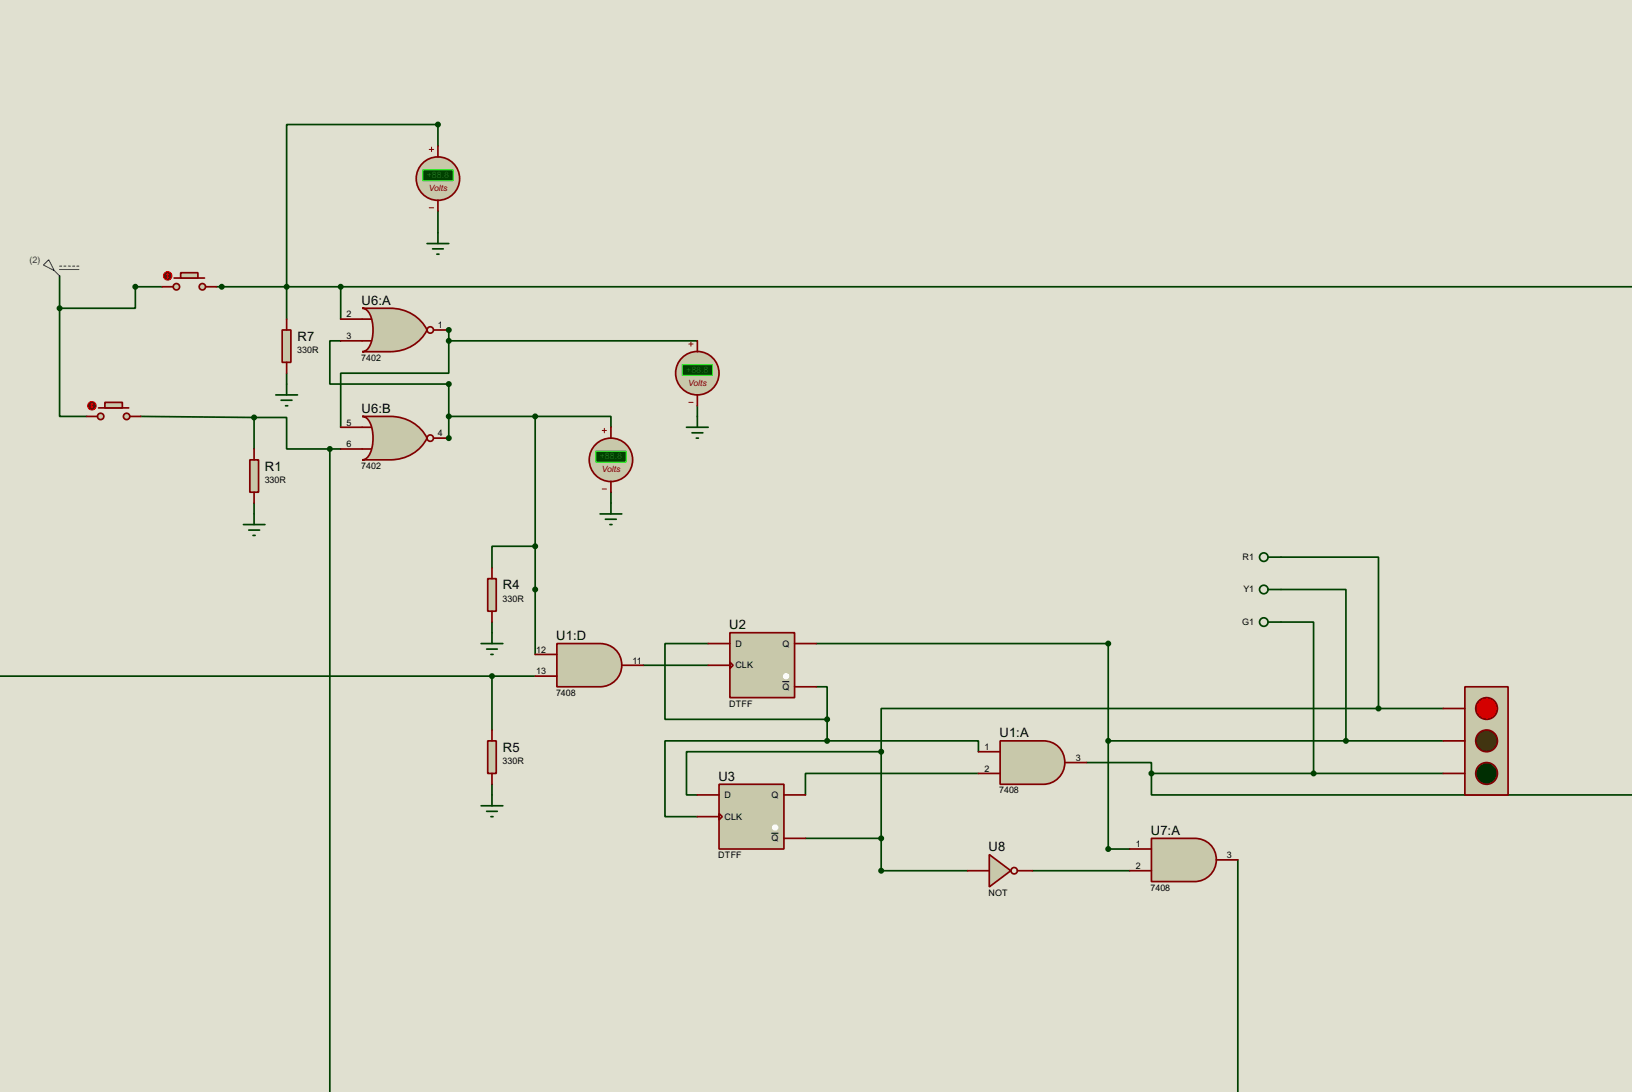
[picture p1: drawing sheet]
<svg xmlns="http://www.w3.org/2000/svg" width="383mm" height="256mm" viewBox="0 0 383 256" stroke-linecap="round" stroke-linejoin="round" font-family="sans-serif">
<path d="M0 0h383.5v256.5h-383.5z" fill="#e0e0d0"/>
<g fill="none" stroke="#004000" stroke-width=".4">
<path d="M102.9 34.3v-5h-35.5v38.1M102.9 49.6v5.1M31.8 67.4h6.4M50.9 67.4h16.5M67.4 67.4v7.6M33.1 97.8l26.6 .3v7.4M67.4 87.7v2.5M163.9 95.3v2.5M59.7 118.2v2.5M143.6 115.6v2.6M115.6 133.4v-5.1h10.2v25.4M-.1 158.8h125.9"/>
<path d="M115.6 146.1v2.5M115.6 158.8v12.7M151.2 156.3h15.2M166.4 151.2h-10.1v17.8h38.1M191.8 151.2h68.6v48.2h5.1M191.8 161.3h2.6v7.7M194.4 174h-38.1v17.8h7.6M194.4 174h35.5v2.6M194.4 169v5M115.6 184.2v2.5M163.9 186.7h-2.6v-10.1h45.8v27.9h20.3M189.3 196.9h17.8"/>
<path d="M229.9 181.7h-40.6v5M242.6 204.5h22.9"/>
</g>
<circle cx="105.5" cy="77.5" r=".2" fill="#004000"/>
<path d="M80.1 80.1h-2.6v10.1h28" fill="none" stroke="#004000" stroke-width=".4"/>
<circle cx="105.5" cy="102.9" r=".2" fill="#004000"/>
<g fill="none" stroke="#004000" stroke-width=".4">
<path d="M14 72.4v25.4h6.4M14 64.8v7.6M31.8 67.4v5h-17.8M67.4 67.4h316.1M80.1 67.4v7.6M105.5 77.5v2.6M59.7 98.1h7.7v7.4h10.1M105.5 80.1v7.6h-25.4v12.7M105.5 90.2v12.7M105.5 80.1h58.4M105.5 97.8h20.3M125.8 97.8h17.8v2.6"/>
<path d="M125.8 97.8v30.5M77.5 105.5h2.6M77.5 105.5v151M301 130.9h22.9v35.5M301 138.5h15.3v35.5M301 146.1h7.7v35.6M255.3 179.1h15.3v2.6M260.4 174h78.7M323.9 166.4h-116.8v10.2M323.9 166.4h15.2M270.6 181.7v5h112.9M270.6 181.7h68.5"/>
<path d="M290.9 202v54.5"/>
</g>
<path d="M235 174h10.2a5.1 5.1 0 0 1 5 5.1 5.1 5.1 0 0 1-5 5.1h-10.2z" fill-rule="evenodd" fill="#c8c8aa" stroke="#800000" stroke-width=".4"/>
<path d="M229.9 176.6h5.1M250.2 179.1h5.1M229.9 181.7h5.1" fill="none" stroke="#800000" stroke-width=".4"/>
<path d="M344.2 161.3h10.2v25.4h-10.2z" fill="#c8c8aa" stroke="#800000" stroke-width=".4"/>
<circle cx="349.3" cy="166.4" r="2.55" fill="#e00000" stroke="#800000" stroke-width=".4"/>
<circle cx="349.3" cy="174" r="2.55" fill="#403000" stroke="#800000" stroke-width=".4"/>
<circle cx="349.3" cy="181.7" r="2.55" fill="#003000" stroke="#800000" stroke-width=".4"/>
<path d="M339.1 166.4h5.1M339.1 174h5.1M339.1 181.7h5.1" fill="none" stroke="#800000" stroke-width=".4"/>
<path d="M171.5 148.6h15.2v15.3h-15.2z" fill="#c8c8aa" stroke="#800000" stroke-width=".4"/>
<circle cx="184.7" cy="153.7" r=".75" fill="#c8c8aa"/>
<circle cx="184.7" cy="158.8" r=".75" fill="#fff"/>
<path d="M166.4 151.2h5.1M166.4 156.3h5.1M171.5 155.5l.8 .8-.8 .7zM186.7 151.2h5.1M186.7 161.3h5.1" fill="none" stroke="#800000" stroke-width=".4"/>
<path d="M183.8 160.1h1.7" fill="none" stroke="#000" stroke-width=".23"/>
<path d="M169 184.2h15.2v15.2h-15.2z" fill="#c8c8aa" stroke="#800000" stroke-width=".4"/>
<circle cx="182.1" cy="189.3" r=".75" fill="#c8c8aa"/>
<circle cx="182.1" cy="194.4" r=".75" fill="#fff"/>
<path d="M163.9 186.7h5.1M163.9 191.8h5.1M169 191.1l.7 .7-.7 .8zM184.2 186.7h5.1M184.2 196.9h5.1" fill="none" stroke="#800000" stroke-width=".4"/>
<path d="M181.3 195.7h1.6" fill="none" stroke="#000" stroke-width=".23"/>
<g fill="#004000" stroke="#004000" stroke-width=".4">
<circle cx="194.3" cy="174" r=".5"/>
<circle cx="194.3" cy="169" r=".5"/>
<circle cx="207" cy="176.6" r=".5"/>
</g>
<g fill="#c8c8aa" stroke="#800000" stroke-width=".4">
<circle cx="41.4" cy="67.4" r=".75"/>
<circle cx="47.5" cy="67.4" r=".75"/>
</g>
<path d="M40.9 65.3h7.2" fill="none" stroke="#800000" stroke-width=".4"/>
<path d="M42.5 64.1h4v1.2h-4z" fill="#c8c8aa" stroke="#800000" stroke-width=".4"/>
<path d="M38.2 67.4h2.5M48.3 67.4h2.6" fill="none" stroke="#800000" stroke-width=".4"/>
<circle cx="39.4" cy="64.8" r="1" fill="#400000" stroke="#f00" stroke-width=".23"/>
<path d="M39.2 65.1l.2 .2M39.4 64.3v1M39.4 64.3l.3 .3M39.4 64.3l-.2 .3M39.7 65.1l-.3 .2" fill="none" stroke="#f00" stroke-width=".23"/>
<path d="M130.9 151.2h10.1a5.1 5.1 0 0 1 5.1 5 5.1 5.1 0 0 1-5.1 5.1h-10.1z" fill-rule="evenodd" fill="#c8c8aa" stroke="#800000" stroke-width=".4"/>
<path d="M125.8 153.7h5.1M125.8 158.8h5.1M146.1 156.3h5.1" fill="none" stroke="#800000" stroke-width=".4"/>
<g fill="#004000" stroke="#004000" stroke-width=".4">
<circle cx="31.8" cy="67.4" r=".5"/>
<circle cx="125.7" cy="138.5" r=".5"/>
</g>
<path d="M270.6 196.9h10.1a5.1 5.1 0 0 1 5.1 5.1 5.1 5.1 0 0 1-5.1 5.1h-10.1z" fill-rule="evenodd" fill="#c8c8aa" stroke="#800000" stroke-width=".4"/>
<path d="M265.5 199.4h5.1M265.5 204.5h5.1M285.8 202h5.1" fill="none" stroke="#800000" stroke-width=".4"/>
<path d="M232.5 200.7l5 3.8-5 3.8z" fill="#c8c8aa" stroke="#800000" stroke-width=".4"/>
<g fill="none" stroke="#800000" stroke-width=".4">
<path d="M227.4 204.5h5.1M239.1 204.5h3.5"/>
<circle cx="238.3" cy="204.5" r=".75"/>
</g>
<g fill="#004000" stroke="#004000" stroke-width=".4">
<circle cx="207" cy="196.9" r=".5"/>
<circle cx="260.4" cy="174" r=".5"/>
<circle cx="260.4" cy="151.2" r=".5"/>
<circle cx="207" cy="204.5" r=".5"/>
<circle cx="260.4" cy="199.4" r=".5"/>
</g>
<path d="M113.1 151.2h5.1M114.4 152.5h2.5M115.4 153.7h.5M115.6 148.6v2.6" fill="none" stroke="#004000" stroke-width=".4"/>
<path d="M114.6 135.9h2v7.7h-2z" fill="#c8c8aa" stroke="#800000" stroke-width=".4"/>
<path d="M115.6 133.4v2.5M115.6 143.6v2.5" fill="none" stroke="#800000" stroke-width=".4"/>
<path d="M113.1 189.3h5.1M114.4 190.6h2.5M115.4 191.8h.5M115.6 186.7v2.6" fill="none" stroke="#004000" stroke-width=".4"/>
<path d="M114.6 174h2v7.7h-2z" fill="#c8c8aa" stroke="#800000" stroke-width=".4"/>
<path d="M115.6 171.5v2.5M115.6 181.7v2.5" fill="none" stroke="#800000" stroke-width=".4"/>
<g fill="#004000" stroke="#004000" stroke-width=".4">
<circle cx="115.6" cy="158.8" r=".5"/>
<circle cx="125.7" cy="128.3" r=".5"/>
<circle cx="67.3" cy="67.4" r=".5"/>
</g>
<circle cx="143.5" cy="108" r="5.1" fill="#c8c8aa" stroke="#800000" stroke-width=".4"/>
<path d="M141.5 101.1h1M141.5 114.9h1M142 100.6v1.1" fill="none" stroke="#800000" stroke-width=".23"/>
<path d="M140 106h7.1v2.5h-7.1z" fill="#004000" stroke="#0f0" stroke-width=".23"/>
<path d="M143.6 100.4v2.5M143.6 113.1v2.5" fill="none" stroke="#800000" stroke-width=".4"/>
<circle cx="163.8" cy="87.7" r="5.1" fill="#c8c8aa" stroke="#800000" stroke-width=".4"/>
<path d="M161.9 80.8h1M161.9 94.5h1M162.4 80.3v1" fill="none" stroke="#800000" stroke-width=".23"/>
<path d="M160.3 85.7h7.1v2.5h-7.1z" fill="#004000" stroke="#0f0" stroke-width=".23"/>
<path d="M163.9 80.1v2.5M163.9 92.8v2.5" fill="none" stroke="#800000" stroke-width=".4"/>
<circle cx="102.9" cy="42" r="5.1" fill="#c8c8aa" stroke="#800000" stroke-width=".4"/>
<path d="M100.9 35.1h1M101.4 34.6v1M100.9 48.8h1" fill="none" stroke="#800000" stroke-width=".23"/>
<path d="M99.4 39.9h7.1v2.6h-7.1z" fill="#004000" stroke="#0f0" stroke-width=".23"/>
<path d="M102.9 34.3v2.6M102.9 47v2.6" fill="none" stroke="#800000" stroke-width=".4"/>
<path d="M100.4 57.2h5.1M101.7 58.5h2.5M102.7 59.7h.5M102.9 54.7v2.5M163.9 97.8v2.6M143.6 118.2v2.5M161.3 100.4h5.1M162.6 101.7h2.6M163.6 102.9h.5M141 120.7h5.1M142.3 122h2.5M143.3 123.2h.5" fill="none" stroke="#004000" stroke-width=".4"/>
<circle cx="102.9" cy="29.3" r=".5" fill="#004000" stroke="#004000" stroke-width=".4"/>
<g fill="#c8c8aa" stroke="#800000" stroke-width=".4">
<circle cx="23.6" cy="97.8" r=".75"/>
<circle cx="29.7" cy="97.8" r=".75"/>
</g>
<path d="M23.2 95.8h7.1" fill="none" stroke="#800000" stroke-width=".4"/>
<path d="M24.7 94.5h4.1v1.3h-4.1z" fill="#c8c8aa" stroke="#800000" stroke-width=".4"/>
<path d="M20.4 97.8h2.5M30.5 97.8h2.6" fill="none" stroke="#800000" stroke-width=".4"/>
<circle cx="21.6" cy="95.3" r="1" fill="#400000" stroke="#f00" stroke-width=".23"/>
<path d="M21.4 95.6l.2 .2M21.6 94.8v1M21.6 94.8l.3 .3M21.6 94.8l-.2 .3M21.9 95.6l-.3 .2" fill="none" stroke="#f00" stroke-width=".23"/>
<path d="M57.2 123.2h5.1M58.5 124.5h2.5M59.5 125.8h.5M59.7 120.7v2.5" fill="none" stroke="#004000" stroke-width=".4"/>
<path d="M58.7 108h2.1v7.6h-2.1z" fill="#c8c8aa" stroke="#800000" stroke-width=".4"/>
<path d="M59.7 105.5v2.5M59.7 115.6v2.6" fill="none" stroke="#800000" stroke-width=".4"/>
<path d="M64.8 92.8h5.1M66.1 94h2.5M67.1 95.3h.5M67.4 90.2v2.6" fill="none" stroke="#004000" stroke-width=".4"/>
<path d="M66.3 77.5h2.1v7.6h-2.1z" fill="#c8c8aa" stroke="#800000" stroke-width=".4"/>
<path d="M67.4 75v2.5M67.4 85.1v2.6" fill="none" stroke="#800000" stroke-width=".4"/>
<g fill="#004000" stroke="#004000" stroke-width=".4">
<circle cx="59.7" cy="98.1" r=".5"/>
<circle cx="52.1" cy="67.4" r=".5"/>
</g>
<path d="M85.1 72.4h6.6a9.5 9.5 0 0 1 8.7 5.1 9.5 9.5 0 0 1-8.7 5.1h-6.6a3.2 3.2 0 0 0 2.4-3.1 7.8 7.8 0 0 0-1.3-6.7z" fill-rule="evenodd" fill="#c8c8aa" stroke="#800000" stroke-width=".4"/>
<g fill="none" stroke="#800000" stroke-width=".4">
<path d="M80.1 75h7.1M101.9 77.5h3.6M80.1 80.1h7.1"/>
<circle cx="101.1" cy="77.5" r=".75"/>
</g>
<path d="M85.1 97.8h6.6a9.5 9.5 0 0 1 8.7 5.1 9.5 9.5 0 0 1-8.7 5.1h-6.6a3.2 3.2 0 0 0 2.4-3.1 7.8 7.8 0 0 0-1.3-6.7z" fill-rule="evenodd" fill="#c8c8aa" stroke="#800000" stroke-width=".4"/>
<g fill="none" stroke="#800000" stroke-width=".4">
<path d="M80.1 105.5h7.1M80.1 100.4h7.1M101.9 102.9h3.6"/>
<circle cx="101.1" cy="102.9" r=".75"/>
</g>
<g fill="#004000" stroke="#004000" stroke-width=".4">
<circle cx="105.4" cy="77.5" r=".5"/>
<circle cx="105.4" cy="90.2" r=".5"/>
<circle cx="105.4" cy="102.9" r=".5"/>
<circle cx="105.4" cy="80.1" r=".5"/>
<circle cx="105.4" cy="97.8" r=".5"/>
<circle cx="77.5" cy="105.5" r=".5"/>
<circle cx="125.7" cy="97.8" r=".5"/>
<circle cx="14" cy="72.4" r=".5"/>
<circle cx="80" cy="67.4" r=".5"/>
<circle cx="270.5" cy="181.7" r=".5"/>
<circle cx="323.9" cy="166.4" r=".5"/>
<circle cx="316.2" cy="174" r=".5"/>
<circle cx="308.6" cy="181.7" r=".5"/>
</g>
<path d="M10.2 62.3l1.3-1.3 1.3 2.6zM12.8 63.6l1.2 1.2M14 62.5h.5M14 63.3h4.6M15 62.5h.5M16.1 62.5h.5M17.1 62.5h.5M18.1 62.5h.5" fill="none" stroke="#0000c0" stroke-width=".23"/>
<g fill="none" stroke="#004000" stroke-width=".4">
<path d="M298 130.9h3M298 138.5h3M298 146.1h3"/>
<circle cx="296.9" cy="138.5" r="1"/>
<circle cx="296.9" cy="130.9" r="1"/>
<circle cx="296.9" cy="146.1" r="1"/>
</g>
<g font-size="3.4">
<text x="85" y="71.6">U6:A</text>
<text x="69.9" y="80.1">R7</text>
<text x="85" y="97">U6:B</text>
<text x="62.3" y="110.6">R1</text>
<text x="118.2" y="138.5">R4</text>
<text x="171.4" y="147.8">U2</text>
<text x="130.7" y="150.4">U1:D</text>
<text x="234.9" y="173.2">U1:A</text>
<text x="118.2" y="176.6">R5</text>
<text x="168.8" y="183.4">U3</text>
<text x="270.4" y="196.1">U7:A</text>
<text x="232.3" y="199.9">U8</text>
</g>
<g font-size="2.4" fill="#008000">
<text x="100.3" y="41.9">+88.8</text>
<text x="161.3" y="87.6">+88.8</text>
<text x="141" y="107.9">+88.8</text>
</g>
<text font-size="2.4" fill="#0000c0" x="6.9" y="61.7">(2)</text>
<g font-size="2.4">
<text x="81.5" y="74.6">2</text>
<text x="102.9" y="77.1">1</text>
<text x="69.9" y="83">330R</text>
<text x="81.5" y="79.7">3</text>
<text x="84.9" y="84.7">7402</text>
<text x="81.5" y="100">5</text>
<text x="81.5" y="105.1">6</text>
<text x="102.9" y="102.5">4</text>
<text x="62.2" y="113.5">330R</text>
<text x="84.9" y="110.1">7402</text>
<text x="292" y="131.6">R1</text>
<text x="118.1" y="141.5">330R</text>
<text x="292.2" y="139.2">Y1</text>
<text x="291.9" y="146.8">G1</text>
<text x="126" y="153.3">12</text>
<text x="148.6" y="155.9">11</text>
<text x="172.8" y="151.9">D</text>
<text x="183.8" y="151.9">Q</text>
<text x="126" y="158.4">13</text>
<text x="172.8" y="157">CLK</text>
<text x="130.7" y="163.4">7408</text>
<text x="171.3" y="166">DTFF</text>
<text x="183.8" y="162">Q</text>
<text x="118.1" y="179.6">330R</text>
<text x="231.3" y="176.2">1</text>
<text x="252.8" y="178.7">3</text>
<text x="231.3" y="181.3">2</text>
<text x="170.2" y="187.4">D</text>
<text x="181.3" y="187.4">Q</text>
<text x="234.8" y="186.3">7408</text>
<text x="170.2" y="192.5">CLK</text>
<text x="181.3" y="197.6">Q</text>
<text x="168.8" y="201.5">DTFF</text>
<text x="266.9" y="199">1</text>
<text x="288.3" y="201.6">3</text>
<text x="266.9" y="204.1">2</text>
<text x="270.4" y="209.2">7408</text>
<text x="232.3" y="210.4">NOT</text>
</g>
<g font-size="2.3" fill="#800000">
<text x="100.7" y="44.9">Volts</text>
<text x="161.7" y="90.6">Volts</text>
<text x="141.4" y="110.9">Volts</text>
</g>
</svg>
